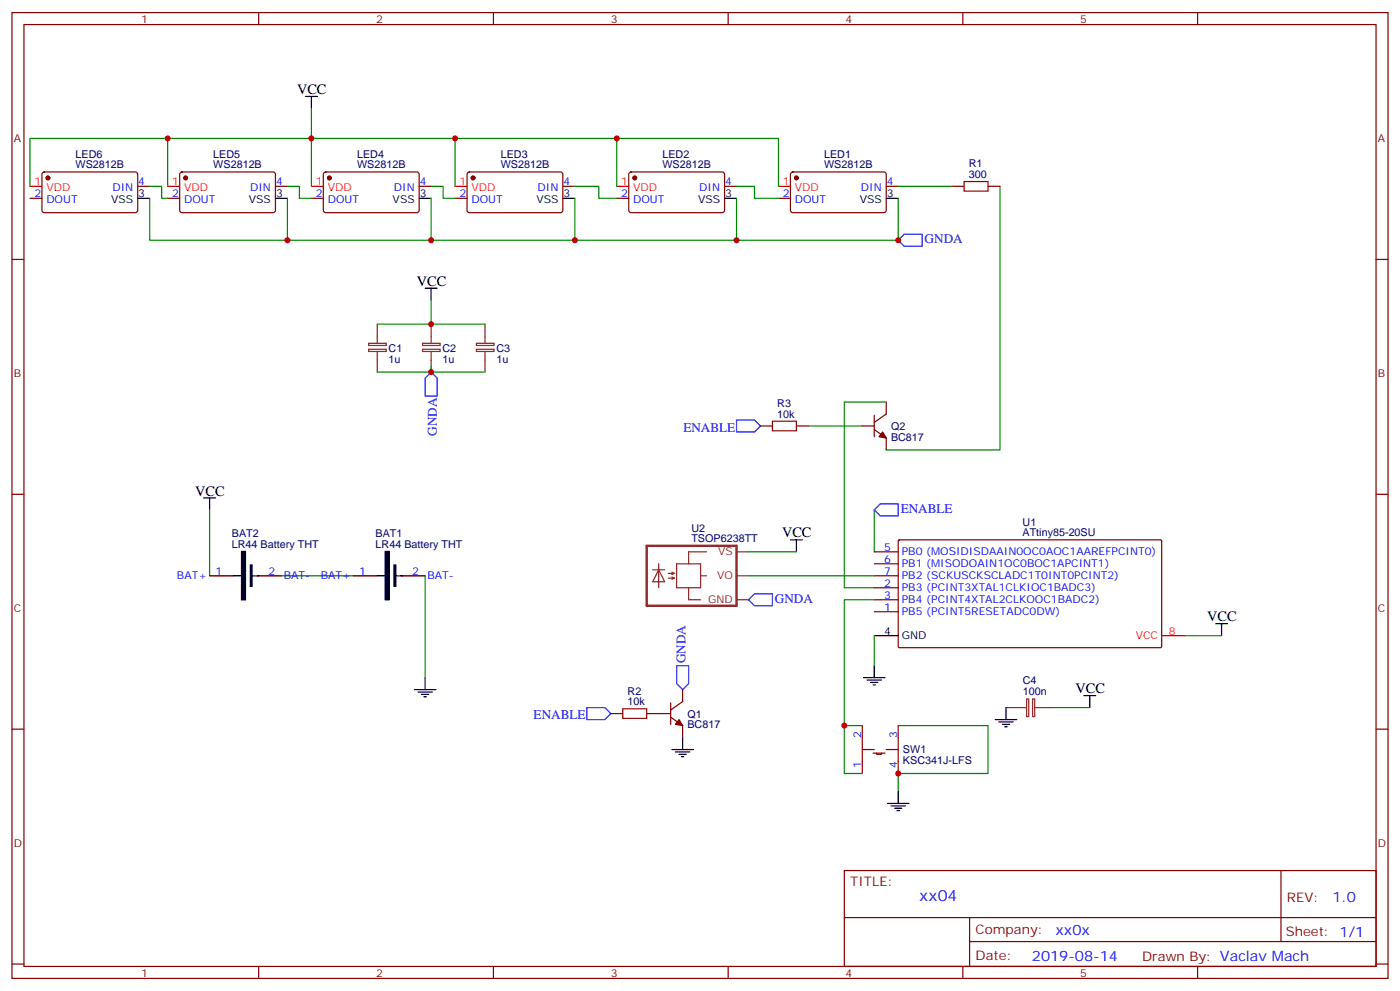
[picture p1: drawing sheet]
# EasyEDA schematic xx04.json
TITLE: xx04; REV: 1.0; Date: 2019-08-14; Sheet: 1/1; Drawn By: Vaclav Mach; Company: xx0x

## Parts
BAT1  LR44 Battery THT  [LR44 THT]
BAT2  LR44 Battery THT  [LR44 THT]
C1  1u  [1206]
C2  1u  [1206]
C3  1u  [1206]
C4  100n  [0805]
LED1  WS2812B  [LED-5050_4P]
LED2  WS2812B  [LED-5050_4P]
LED3  WS2812B  [LED-5050_4P]
LED4  WS2812B  [LED-5050_4P]
LED5  WS2812B  [LED-5050_4P]
LED6  WS2812B  [LED-5050_4P]
Q1  BC817  [SOT-23(SOT-23-3)]
Q2  BC817  [SOT-23(SOT-23-3)]
R1  300  [0805]
R2  10k  [0805]
R3  10k  [0805]
SW1  KSC341J-LFS  [KSC341J]
U1  ATtiny85-20SU  [SOP8-LARGE-PADS]
U2  TSOP6238TT  [TSOP62XX]

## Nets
GND: BAT1.2(BAT-) C4.2 Q1.2(E) SW1.3 SW1.4 U1.4(GND)
GNDA: C1.2 C2.2 C3.2 LED1.3(VSS) LED2.3(VSS) LED3.3(VSS) LED4.3(VSS) LED5.3(VSS) LED6.3(VSS) Q1.3(C) U2.GND
VCC: BAT2.1(BAT+) C1.1 C2.1 C3.1 C4.1 LED1.1(VDD) LED2.1(VDD) LED3.1(VDD) LED4.1(VDD) LED5.1(VDD) LED6.1(VDD) U1.8(VCC) U2.VS
ENABLE: R2.1 R3.1 U1.5(PB0 (MOSIDISDAAIN0OC0AOC1AAREFPCINT0))
BAT2_2: BAT1.1(BAT+) BAT2.2(BAT-)
LED2_4: LED1.2(DOUT) LED2.4(DIN)
LED3_4: LED2.2(DOUT) LED3.4(DIN)
LED4_4: LED3.2(DOUT) LED4.4(DIN)
LED5_4: LED4.2(DOUT) LED5.4(DIN)
Net-(LED5-2): LED5.2(DOUT) LED6.4(DIN)
Q1_1: Q1.1(B) R2.2
Q2_1: Q2.1(B) R3.2
R1_1: LED1.4(DIN) R1.1
R1_2: Q2.2(E) R1.2
U1_2: Q2.3(C) U1.2(PB3 (PCINT3XTAL1CLKIOC1BADC3))
U1_3: SW1.1 SW1.2 U1.3(PB4 (PCINT4XTAL2CLKOOC1BADC2))
U2_OUT: U1.7(PB2 (SCKUSCKSCLADC1T0INT0PCINT2)) U2.OUT(VO)

Not connected (* = marked no-connect by the designer): LED6 2(DOUT); U1 1(PB5 (PCINT5RESETADC0DW)) 6(PB1 (MISODOAIN1OC0BOC1APCINT1))

# EasyEDA board xx02-pcb.json

Outline 12.7 x 99.31 mm; copper layers: TopLayer, BottomLayer. Coordinates in mm from the lower left corner of the outline.
Outline path: 0,97.41 10.67,99.31 12.7,89.92 12.7,69.98 9.91,19.05 3.94,0 0,70.99 0,97.41

## Design rules (mm)
Default: track 0.152, clearance 0.152, via 0.61, via hole 0.305

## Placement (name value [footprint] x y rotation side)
BAT1  LR44 Battery THT  [LR44 THT]  6.22 86.61 110 bottom
BAT2  LR44 Battery THT  [LR44 THT]  6.35 70.87 110 bottom
C1  1u  [1206#2]  4.32 63.25 290 top
C2  1u  [1206]  6.22 47.37 20 top
C3  1u  [1206]  6.22 31.11 340 top
C4  100n  [0805]  4.19 58.29 0 bottom
Hole_gge257  -  [Hole_gge257]  6.22 95.76 0 top
LED1  WS2812B  [LED-5050_4P]  6.22 86.61 90 top
LED2  WS2812B  [LED-5050_4P]  6.22 71.15 90 top
LED3  WS2812B  [LED-5050_4P]  6.22 55.31 90 top
LED4  WS2812B  [LED-5050_4P]  6.22 39.46 90 top
LED5  WS2812B  [LED-5050_4P]  6.41 23.24 90 top
Q1  BC817  [SOT-23(SOT-23-3)]  7.62 47.22 0 bottom
Q2  BC817  [SOT-23(SOT-23-3)]  6.58 61.53 90 bottom
R1  300  [0805]  9.65 92.2 290 top
R2  10k  [0805]  3.68 47.12 270 bottom
R3  10k  [0805]  8.76 58.17 0 bottom
SW1  KSC341J-LFS  [KSC341J]  6.48 28.96 90 bottom
U1  ATtiny85-20SU  [SOP8-LARGE-PADS]  6.1 54.1 270 bottom
U2  TSOP6238TT  [TSOP62XX]  6.35 42.8 0 bottom

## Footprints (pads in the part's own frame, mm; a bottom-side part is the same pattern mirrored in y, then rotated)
0805
  rect 1.16x1.45 smd: 1(-1.016,0) 2(1.016,0)
1206
  rect 1.6x2 smd: 1(-1.6,0) 2(1.6,0)
1206#2
  rect 1.6x1.801 smd: 1(-1.397,0) 2(1.397,0)
Hole_gge257
  round 2.032 hole 2.032 unplated: (0,0)
KSC341J
  rect 2.8x1 smd: 1(-2.9,2) 2(2.9,2) 3(2.9,-2) 4(-2.9,-2)
LED-5050_4P
  rect 1.5x1 smd: 1(-2.5,1.5) 2(-2.5,-1.5) 3(2.5,-1.5) 4(2.5,1.5)
LR44 THT
  oval 1.6x2.54 hole 1x2: 1(-6.6,0) 1(6.6,0)
  rect 7x7 smd: 2(0,0)
SOP8-LARGE-PADS
  rect 0.61x2.311 smd: 1(-1.905,-3.302) 2(-0.635,-3.302) 3(0.635,-3.302) 4(1.905,-3.302) 5(1.905,3.175) 6(0.635,3.175) 7(-0.635,3.175) 8(-1.905,3.175)
SOT-23(SOT-23-3)
  rect 0.7x1.25 smd: 1(-0.95,-1.25) 2(0.95,-1.25) 3(0,1.25)
TSOP62XX
  rect 0.899x2.2 smd: GND(-1.905,0) GND1(-0.635,0) OUT(1.905,0) VS(0.635,0)

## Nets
As in the schematic.

Pads without a net: U2 GND1

## Via types
v1: diameter 0.61, hole 0.305, TopLayer to BottomLayer, 30 vias

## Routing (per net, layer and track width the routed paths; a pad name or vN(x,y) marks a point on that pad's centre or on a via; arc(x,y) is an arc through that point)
GND:
  vias: v1(1.52,93.47) v1(1.52,78.74) v1(1.52,64.13) v1(2.16,83.31) v1(2.16,50.93) v1(3.3,35.18) v1(3.56,44.45) v1(4.32,59.82) v1(4.44,11.05) v1(5.21,18.54) v1(5.21,9.65) v1(5.97,34.8) v1(6.1,11.05) v1(7.49,76.71) v1(8.76,23.11) v1(9.91,60.58) v1(10.03,94.87) v1(10.16,78.99) v1(10.41,75.56)
GNDA: length 109.6
  TopLayer w0.889: 10.92,54.1 C1.2 ; 10.92,54.1 LED3.3 ; 10.92,54.1 11.43,60.07 11.68,67.06 11.18,70.1 LED2.3 8.64,75.95 11.18,77.09 11.18,84.33 LED1.3 ; 10.92,54.1 10.41,40.26 C3.2 LED5.3 ; 10.49,42.43 LED4.3 v1(5.33,40) ; v1(5.33,40) v1(4.95,39.37) ; v1(5.33,40) v1(4.95,39.37) ; v1(5.33,40) v1(4.44,40) v1(4.95,39.37) ; C2.2 v1(8.25,46.35) v1(7.49,46.86) C2.2
  BottomLayer w0.508: U2.GND 4.44,44.2 6.12,45.87 Q1.3
  BottomLayer w0.889: v1(4.44,40) v1(5.33,40) ; v1(4.44,40) v1(5.33,40) ; v1(4.44,40) v1(4.95,39.37) ; v1(4.44,40) v1(4.95,39.37) ; v1(4.44,40) U2.GND ; v1(5.33,40) v1(4.95,39.37) ; Q1.3 v1(8.25,46.35) v1(7.49,46.86)
VCC: length 93.9
  TopLayer w0.508: BAT2.1 3.95,64.66 C1.1 ; v1(6.98,44.58) 4.74,46.82 C2.1 ; LED5.1 4.91,20.87 3.43,22.35 3.43,30.5 4.71,31.79 4.71,36.95 LED4.1 4.72,37.95 2.79,39.88 2.79,44.9 C2.1 ; C2.1 4.72,52.8 LED3.1 4.72,53.44 1.65,56.52 1.65,62.37 C1.1 ; C1.1 3.84,67.77 LED2.1 2.54,70.83 2.54,74.42 4.09,75.97 BAT2.1 4.09,83.48 LED1.1
  BottomLayer w0.508: U2.VS v1(6.98,44.58) ; U1.8 3.3,58.04 2.79,63.63 6.88,64.66 8.61,64.66
BAT2_2: length 30.5
  BottomLayer w0.635: BAT2.2 9.02,76.71 BAT1.1 1.14,81.03 0.63,88.65 BAT1.1
ENABLE: length 12.2
  BottomLayer w0.381: R3.1 6.22,55.5 4.83,52.83 U1.5
  BottomLayer w0.508: U1.5 R2.1
LED2_4: length 11.7
  TopLayer w0.508: LED2.4 4.72,73.68 6.1,75.06 6.1,82.49 LED1.2
LED3_4: length 19.9
  TopLayer w0.381: LED2.2 10.54,65.91 10.16,63.37 6.73,63.12 5.21,63.63 2.79,62.48 2.54,59.82 LED3.4
LED4_4: length 14.3
  TopLayer w0.508: LED4.4 5.64,41.96 8,44.32 8,44.96 5.97,46.99 5.97,51.05 LED3.2
LED5_4: length 11.6
  TopLayer w0.508: LED5.4 5.72,29.72 7.24,33.91 LED4.2
Q1_1: length 4.1
  BottomLayer w0.508: Q1.1 4.7,46.1 R2.2
Q2_1: length 5.6
  BottomLayer w0.381: R3.2 9.27,59.69 Q2.1
R1_1: length 6.3
  TopLayer w0.508: R1.1 5.84,90.93 LED1.4
R1_2: length 34.9
  TopLayer w0.381: R1.2 v1(11.56,89.15)
  BottomLayer w0.381: Q2.2 11.3,62.86 v1(11.56,89.15)
U1_2: length 12.4
  BottomLayer w0.508: U1.2 11.18,54.74 11.56,61.59 Q2.3
U1_3: length 33.3
  TopLayer w0.508: v1(7.24,54.61) 8.64,54.61 9.65,53.59 9.65,46.1 v1(9.4,44.58)
  BottomLayer w0.508: 8.48,31.86 v1(9.4,44.58) ; U1.3 7.75,53.47 v1(7.24,54.61)
  BottomLayer w0.635: SW1.1 SW1.2
U2_OUT: length 17.5
  TopLayer w0.381: v1(5.94,52.55) 5.84,54.1 v1(4.7,54.74)
  BottomLayer w0.508: v1(5.94,52.55) 8.89,50.16 10.54,49.27 10.54,47.62 9.4,45.72 8.64,45.21 U2.OUT ; v1(4.7,54.74) U1.7

## Copper pours and planes (outline as drawn; the poured copper is in the pictures)
GND on TopLayer: -4.32,105.54 13.46,105.54 13.46,-8.76 -4.32,-8.76
GND on BottomLayer: -4.32,105.54 13.46,105.54 13.46,-8.76 -4.32,-8.76

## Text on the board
BottomSilkLayer: ON/ | LOCK | xx0x.cz | 02 | xx
TopSilkLayer: 0 | x
